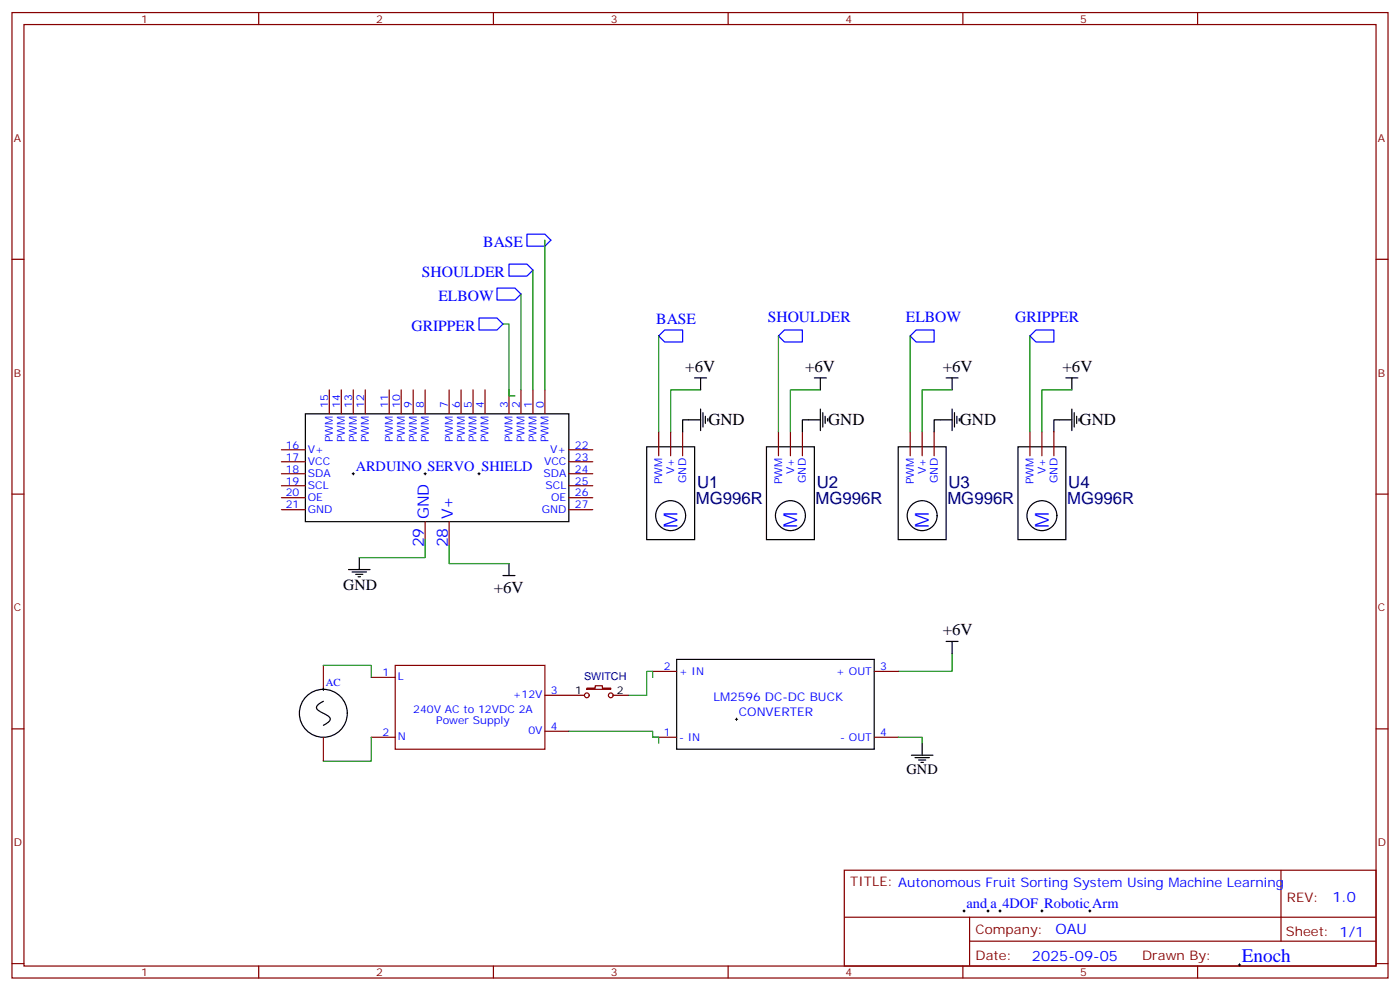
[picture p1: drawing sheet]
<svg xmlns="http://www.w3.org/2000/svg" width="412mm" height="292mm" viewBox="0 0 412 292" stroke-linecap="round" stroke-linejoin="round" font-family="sans-serif">
<g fill="none" stroke="#870000" stroke-width=".35">
<path d="M3.5 3.7h405.4v284.3h-405.4zM7.1 7.2h398.2v277.3h-398.2zM76.2 3.7v3.5M145.3 3.7v3.5M214.5 3.7v3.5M283.6 3.7v3.5M352.8 3.7v3.5M3.5 76.4h3.6M405.3 76.4h3.6M97 114.8v7.1M100.5 114.8v7.1M104.1 114.8v7.1"/>
<path d="M107.6 114.8v7.1M114.7 114.8v7.1M118.2 114.8v7.1M121.7 114.8v7.1M125.2 114.8v7.1M132.3 114.8v7.1M135.8 114.8v7.1M139.3 114.8v7.1M142.9 114.8v7.1M149.9 114.8v7.1M153.5 114.8v7.1M157 114.8v7.1"/>
<path d="M160.5 114.8v7.1M82.9 139.5h7.1M82.9 136h7.1M82.9 132.5h7.1M167.6 139.5h7M167.6 136h7M167.6 132.5h7M194 127.2v7M197.6 127.2v7M201.1 127.2v7M229.3 127.2v7M232.8 127.2v7"/>
<path d="M236.4 127.2v7M268.1 127.2v7M271.6 127.2v7M275.2 127.2v7M303.4 127.2v7M306.9 127.2v7M310.4 127.2v7M3.5 145.5h3.6M82.9 150.1h7.1M82.9 146.6h7.1M82.9 143.1h7.1M125.2 153.6v7.1"/>
<path d="M132.3 153.6v7.1M167.6 150.1h7M167.6 146.6h7M167.6 143.1h7M405.3 145.5h3.6M95.2 196v7M109.4 199.5h7M116.4 196h44.1v24.7h-44.1zM192.3 197.7h7M257.5 197.7h7.1M3.5 214.7h3.6M95.2 217.1v7.1"/>
<path d="M109.4 217.1h7M160.5 215.4h7.1M160.5 204.8h11.7M172.9 202.7h2.4v-.7h2.1v.7h2.5v.3h-7zM180.6 204.8h4.6M192.3 217.1h7M257.5 217.1h7.1M405.3 214.7h3.6M248.7 256.3h156.6v28.2h-156.6zM377.3 256.3v20.9M248.7 270.1h156.5M285.6 277.2h119.6"/>
<path d="M285.6 270.1v14.2M3.5 283.8h3.6M76.2 284.5v3.5M145.3 284.5v3.5M214.5 284.5v3.5M283.6 284.5v3.5M352.8 284.5v3.5M405.3 283.8h3.6"/>
<circle cx="172.9" cy="204.8" r=".71"/>
<circle cx="179.9" cy="204.8" r=".71"/>
</g>
<g fill="none" stroke="#000" stroke-width=".35">
<path d="M204.6 111.3h3.5M206.4 111.3v3.5M239.9 111.3h3.5M241.7 111.3v3.5M278.7 111.3h3.5M280.5 111.3v3.5M314 111.3h3.5M315.7 111.3v3.5M90 121.9h77.6v31.7h-77.6zM190.5 131.6h14.1v27.3h-14.1zM206.4 123.6h-5.3v3.6M206.4 120.5v6.3"/>
<path d="M207.1 121.5v4.3M207.8 122.6v2.1M208.5 123.3v.7M225.8 131.6h14.1v27.3h-14.1zM241.7 123.6h-5.3v3.6M241.7 120.5v6.3M242.4 121.5v4.3M243.1 122.6v2.1M243.8 123.3v.7M264.6 131.6h14.1v27.3h-14.1zM280.5 123.6h-5.3v3.6M280.5 120.5v6.3"/>
<path d="M281.2 121.5v4.3M281.9 122.6v2.1M282.6 123.3v.7M299.9 131.6h14.1v27.3h-14.1zM315.7 123.6h-5.3v3.6M315.7 120.5v6.3M316.4 121.5v4.3M317.1 122.6v2.1M317.9 123.3v.7M102.7 167.7h6.3M103.7 168.5h4.2M104.8 169.2h2.1"/>
<path d="M105.5 169.9h.7M105.8 164.2v3.5M148.2 169.5h3.5M149.9 166v3.5M199.3 194.2h58.2v26.5h-58.2zM278.7 188.9h3.5M280.5 188.9v3.5M95.2 206.6a2.43 2.43 0 0 0-2 1.9l.6 .8 2.4 1.3a1.22 1.22 0 0 1 .7 1.9l-1.7 1.1M271.6 218.9v3.5M268.5 222.4h6.3M269.5 223.1h4.3M270.6 223.8h2.1"/>
<path d="M271.3 224.5h.7"/>
<circle cx="197.6" cy="151.9" r="4.4"/>
<circle cx="232.8" cy="151.9" r="4.4"/>
<circle cx="271.6" cy="151.9" r="4.4"/>
<circle cx="306.9" cy="151.9" r="4.4"/>
<circle cx="95.2" cy="210.1" r="7.1"/>
</g>
<g fill="none" stroke="#008700" stroke-width=".35">
<path d="M157 79.6v35.2M160.5 70.7v44.1M148.2 95.4h1.7v21.2h1.8M153.5 86.6v28.2M194 99v28.2M229.3 99v28.2M268.1 99v28.2M303.4 99v28.2M206.4 114.8h-8.8v12.4M241.7 114.8h-8.9v12.4M280.5 114.8h-8.9v12.4M315.7 114.8h-8.8v12.4"/>
<path d="M125.2 158.9v5.3h-19.4M132.3 160.7v5.3h17.6M95.2 196h14.2v3.5M192.3 199.5v-1.8h-1.8v7.1h-5.3M280.5 192.4v5.3h-15.9M109.4 217.1v7.1h-14.2M167.6 215.4h24.7v1.7h1.7v1.8M264.6 217.1h7v1.8"/>
</g>
<path d="M149.9 77.8h5.3l1.8 1.8-1.8 1.7h-5.3zM155.2 69h5.3l1.8 1.7-1.8 1.8h-5.3zM141.1 93.7h5.3l1.8 1.7-1.8 1.8h-5.3zM146.4 84.8h5.3l1.8 1.8-1.8 1.8h-5.3zM194 99l1.8-1.8h5.3v3.5h-5.3zM229.3 99l1.8-1.8h5.3v3.5h-5.3zM268.1 99l1.8-1.8h5.3v3.5h-5.3zM303.4 99l1.8-1.8h5.2v3.5h-5.2z" fill="none" stroke="#00f" stroke-width=".35"/>
<g fill="none" stroke="#000" stroke-width=".29">
<path d="M103.7 139.5h.7M104.1 139.2v.7M124.9 139.5h.7M125.2 139.2v.7M140.8 139.5h.7M141.1 139.2v.7M94.9 203h.7M95.2 202.7v.7M216.6 211.8h.7M217 211.5v.7M283.6 268.3h.7M284 267.9v.7"/>
<path d="M290.7 268.3h.7M291 267.9v.7M294.2 268.3h.7M294.6 267.9v.7M306.6 268.3h.7M306.9 267.9v.7M320.7 268.3h.7M321 267.9v.7M364.8 284.2h.7M365.1 283.8v.7"/>
</g>
<g font-size="5.6" fill="#00f">
<text x="199.6" y="155.4" transform="rotate(-90 199.6 155.4)">M</text>
<text x="234.8" y="155.4" transform="rotate(-90 234.8 155.4)">M</text>
<text x="273.6" y="155.4" transform="rotate(-90 273.6 155.4)">M</text>
<text x="308.9" y="155.4" transform="rotate(-90 308.9 155.4)">M</text>
<text x="365.8" y="283.3">Enoch</text>
</g>
<g font-size="4.9">
<text x="201.9" y="109.4">+6V</text>
<text x="237.1" y="109.4">+6V</text>
<text x="277.7" y="109.4">+6V</text>
<text x="313" y="109.4">+6V</text>
<text x="208.7" y="125.1">GND</text>
<text x="243.9" y="125.1">GND</text>
<text x="282.8" y="125.1">GND</text>
<text x="318" y="125.1">GND</text>
<text x="145.4" y="174.7">+6V</text>
<text x="277.7" y="187">+6V</text>
</g>
<g font-size="4.9" fill="#000080">
<text x="205.3" y="143.8">U1</text>
<text x="240.6" y="143.8">U2</text>
<text x="279.4" y="143.8">U3</text>
<text x="314.7" y="143.8">U4</text>
<text x="205" y="148.5">MG996R</text>
<text x="240.3" y="148.5">MG996R</text>
<text x="279.1" y="148.5">MG996R</text>
<text x="314.3" y="148.5">MG996R</text>
</g>
<g font-size="4.6" fill="#00f">
<text x="142.4" y="72.7">BASE</text>
<text x="124.3" y="81.5">SHOULDER</text>
<text x="129.2" y="88.6">ELBOW</text>
<text x="193.3" y="95.3">BASE</text>
<text x="226.2" y="94.8">SHOULDER</text>
<text x="266.8" y="94.8">ELBOW</text>
<text x="299" y="94.8">GRIPPER</text>
<text x="121.2" y="97.4">GRIPPER</text>
<text x="126.3" y="152.9" transform="rotate(-90 126.3 152.9)">GND</text>
<text x="133.3" y="152.9" transform="rotate(-90 133.3 152.9)">V+</text>
<text x="124.9" y="161.2" transform="rotate(-90 124.9 161.2)">29</text>
<text x="131.9" y="161.2" transform="rotate(-90 131.9 161.2)">28</text>
</g>
<text font-size="4.6" x="101.1" y="173.8">GND</text>
<g font-size="4.2" fill="#00f">
<text x="104.8" y="138.6">ARDUINO SERVO SHIELD</text>
<text x="284.7" y="267.4">and a 4DOF RoboticArm</text>
<text x="392.5" y="265.6">1.0</text>
<text x="310.9" y="275.1">OAU</text>
<text x="304" y="282.9">2025-09-05</text>
</g>
<text font-size="4.2" x="267.1" y="228.1">GND</text>
<g font-size="3.9" fill="#800">
<text x="250.5" y="260.9">TITLE: Autonomous Fruit Sorting System Using Machine Learning</text>
<text x="379.1" y="265.6">REV:</text>
<text x="287.4" y="275.1">Company:</text>
<text x="378.7" y="275.7">Sheet: 1/1</text>
<text x="287.4" y="282.8">Date:</text>
<text x="336.4" y="282.8">Drawn By:</text>
</g>
<g font-size="3.5" fill="#00f">
<text x="210.2" y="206.6">LM2596 DC-DC BUCK</text>
<text x="217.7" y="211">CONVERTER</text>
</g>
<g font-size="3.2" fill="#800">
<text x="41.6" y="6.7">1</text>
<text x="110.8" y="6.7">2</text>
<text x="179.9" y="6.7">3</text>
<text x="249.1" y="6.7">4</text>
<text x="318.2" y="6.7">5</text>
<text x="4.1" y="41.8">A</text>
<text x="405.9" y="41.8">A</text>
<text x="4.1" y="110.9">B</text>
<text x="405.9" y="110.9">B</text>
<text x="4.1" y="180.1">C</text>
<text x="405.9" y="180.1">C</text>
<text x="4.1" y="249.2">D</text>
<text x="405.9" y="249.2">D</text>
<text x="41.6" y="287.5">1</text>
<text x="110.8" y="287.5">2</text>
<text x="179.9" y="287.5">3</text>
<text x="249.1" y="287.5">4</text>
<text x="318.2" y="287.5">5</text>
</g>
<g font-size="3.2" fill="#00f">
<text x="96.7" y="120.1" transform="rotate(-90 96.7 120.1)">15</text>
<text x="100.2" y="120.1" transform="rotate(-90 100.2 120.1)">14</text>
<text x="103.7" y="120.1" transform="rotate(-90 103.7 120.1)">13</text>
<text x="107.2" y="120.1" transform="rotate(-90 107.2 120.1)">12</text>
<text x="114.3" y="120.1" transform="rotate(-90 114.3 120.1)">11</text>
<text x="117.8" y="120.1" transform="rotate(-90 117.8 120.1)">10</text>
<text x="121.4" y="120.1" transform="rotate(-90 121.4 120.1)">9</text>
<text x="124.9" y="120.1" transform="rotate(-90 124.9 120.1)">8</text>
<text x="131.9" y="120.1" transform="rotate(-90 131.9 120.1)">7</text>
<text x="135.5" y="120.1" transform="rotate(-90 135.5 120.1)">6</text>
<text x="139" y="120.1" transform="rotate(-90 139 120.1)">5</text>
<text x="142.5" y="120.1" transform="rotate(-90 142.5 120.1)">4</text>
<text x="149.6" y="120.1" transform="rotate(-90 149.6 120.1)">3</text>
<text x="153.1" y="120.1" transform="rotate(-90 153.1 120.1)">2</text>
<text x="156.6" y="120.1" transform="rotate(-90 156.6 120.1)">1</text>
<text x="160.2" y="120.1" transform="rotate(-90 160.2 120.1)">0</text>
<text x="98.1" y="130.3" transform="rotate(-90 98.1 130.3)">PWM</text>
<text x="101.6" y="130.3" transform="rotate(-90 101.6 130.3)">PWM</text>
<text x="105.1" y="130.3" transform="rotate(-90 105.1 130.3)">PWM</text>
<text x="108.7" y="130.3" transform="rotate(-90 108.7 130.3)">PWM</text>
<text x="115.7" y="130.3" transform="rotate(-90 115.7 130.3)">PWM</text>
<text x="119.2" y="130.3" transform="rotate(-90 119.2 130.3)">PWM</text>
<text x="122.8" y="130.3" transform="rotate(-90 122.8 130.3)">PWM</text>
<text x="126.3" y="130.3" transform="rotate(-90 126.3 130.3)">PWM</text>
<text x="133.3" y="130.3" transform="rotate(-90 133.3 130.3)">PWM</text>
<text x="136.9" y="130.3" transform="rotate(-90 136.9 130.3)">PWM</text>
<text x="140.4" y="130.3" transform="rotate(-90 140.4 130.3)">PWM</text>
<text x="143.9" y="130.3" transform="rotate(-90 143.9 130.3)">PWM</text>
<text x="151" y="130.3" transform="rotate(-90 151 130.3)">PWM</text>
<text x="154.5" y="130.3" transform="rotate(-90 154.5 130.3)">PWM</text>
<text x="158" y="130.3" transform="rotate(-90 158 130.3)">PWM</text>
<text x="161.6" y="130.3" transform="rotate(-90 161.6 130.3)">PWM</text>
<text x="84.2" y="135.6">17</text>
<text x="84.2" y="132.1">16</text>
<text x="90.7" y="137.1">VCC</text>
<text x="90.7" y="133.5">V+</text>
<text x="160.3" y="137.1">VCC</text>
<text x="162.1" y="133.5">V+</text>
<text x="169.3" y="135.6">23</text>
<text x="169.3" y="132.1">22</text>
<text x="84.2" y="142.7">19</text>
<text x="84.2" y="139.2">18</text>
<text x="90.7" y="140.6">SDA</text>
<text x="160.1" y="140.6">SDA</text>
<text x="169.3" y="142.7">25</text>
<text x="169.3" y="139.2">24</text>
<text x="195.1" y="142.7" transform="rotate(-90 195.1 142.7)">PWM</text>
<text x="198.6" y="139.7" transform="rotate(-90 198.6 139.7)">V+</text>
<text x="202.1" y="142.2" transform="rotate(-90 202.1 142.2)">GND</text>
<text x="230.4" y="142.7" transform="rotate(-90 230.4 142.7)">PWM</text>
<text x="233.9" y="139.7" transform="rotate(-90 233.9 139.7)">V+</text>
<text x="237.4" y="142.2" transform="rotate(-90 237.4 142.2)">GND</text>
<text x="269.2" y="142.7" transform="rotate(-90 269.2 142.7)">PWM</text>
<text x="272.7" y="139.7" transform="rotate(-90 272.7 139.7)">V+</text>
<text x="276.2" y="142.2" transform="rotate(-90 276.2 142.2)">GND</text>
<text x="304.4" y="142.7" transform="rotate(-90 304.4 142.7)">PWM</text>
<text x="308" y="139.7" transform="rotate(-90 308 139.7)">V+</text>
<text x="311.5" y="142.2" transform="rotate(-90 311.5 142.2)">GND</text>
<text x="84.2" y="149.8">21</text>
<text x="84.2" y="146.2">20</text>
<text x="90.7" y="147.6">OE</text>
<text x="90.7" y="144.1">SCL</text>
<text x="160.7" y="144.1">SCL</text>
<text x="162.4" y="147.6">OE</text>
<text x="169.3" y="149.8">27</text>
<text x="169.3" y="146.2">26</text>
<text x="90.7" y="151.2">GND</text>
<text x="159.6" y="151.2">GND</text>
<text x="195.5" y="197.4">2</text>
<text x="259.3" y="197.4">3</text>
<text x="96" y="202.1">AC</text>
<text x="112.7" y="199">1</text>
<text x="117.1" y="200.4">L</text>
<text x="200" y="198.8">+ IN</text>
<text x="246.3" y="198.8">+ OUT</text>
<text x="151" y="205.7">+12V</text>
<text x="162.3" y="204.3">3</text>
<text x="121.7" y="210.1">240V AC to 12VDC 2A</text>
<text x="128.5" y="213.3">Power Supply</text>
<text x="162.3" y="214.9">4</text>
<text x="112.7" y="216.6">2</text>
<text x="117.1" y="218">N</text>
<text x="155.6" y="216.3">0V</text>
<text x="195.5" y="216.8">1</text>
<text x="200" y="218.2">- IN</text>
<text x="247.5" y="218.2">- OUT</text>
<text x="259.3" y="216.8">4</text>
</g>
<text font-size="3.2" fill="#000080" x="172" y="200.2">SWITCH</text>
<g font-size="3.2">
<text x="169.4" y="204.4">1</text>
<text x="181.7" y="204.4">2</text>
</g>
</svg>
